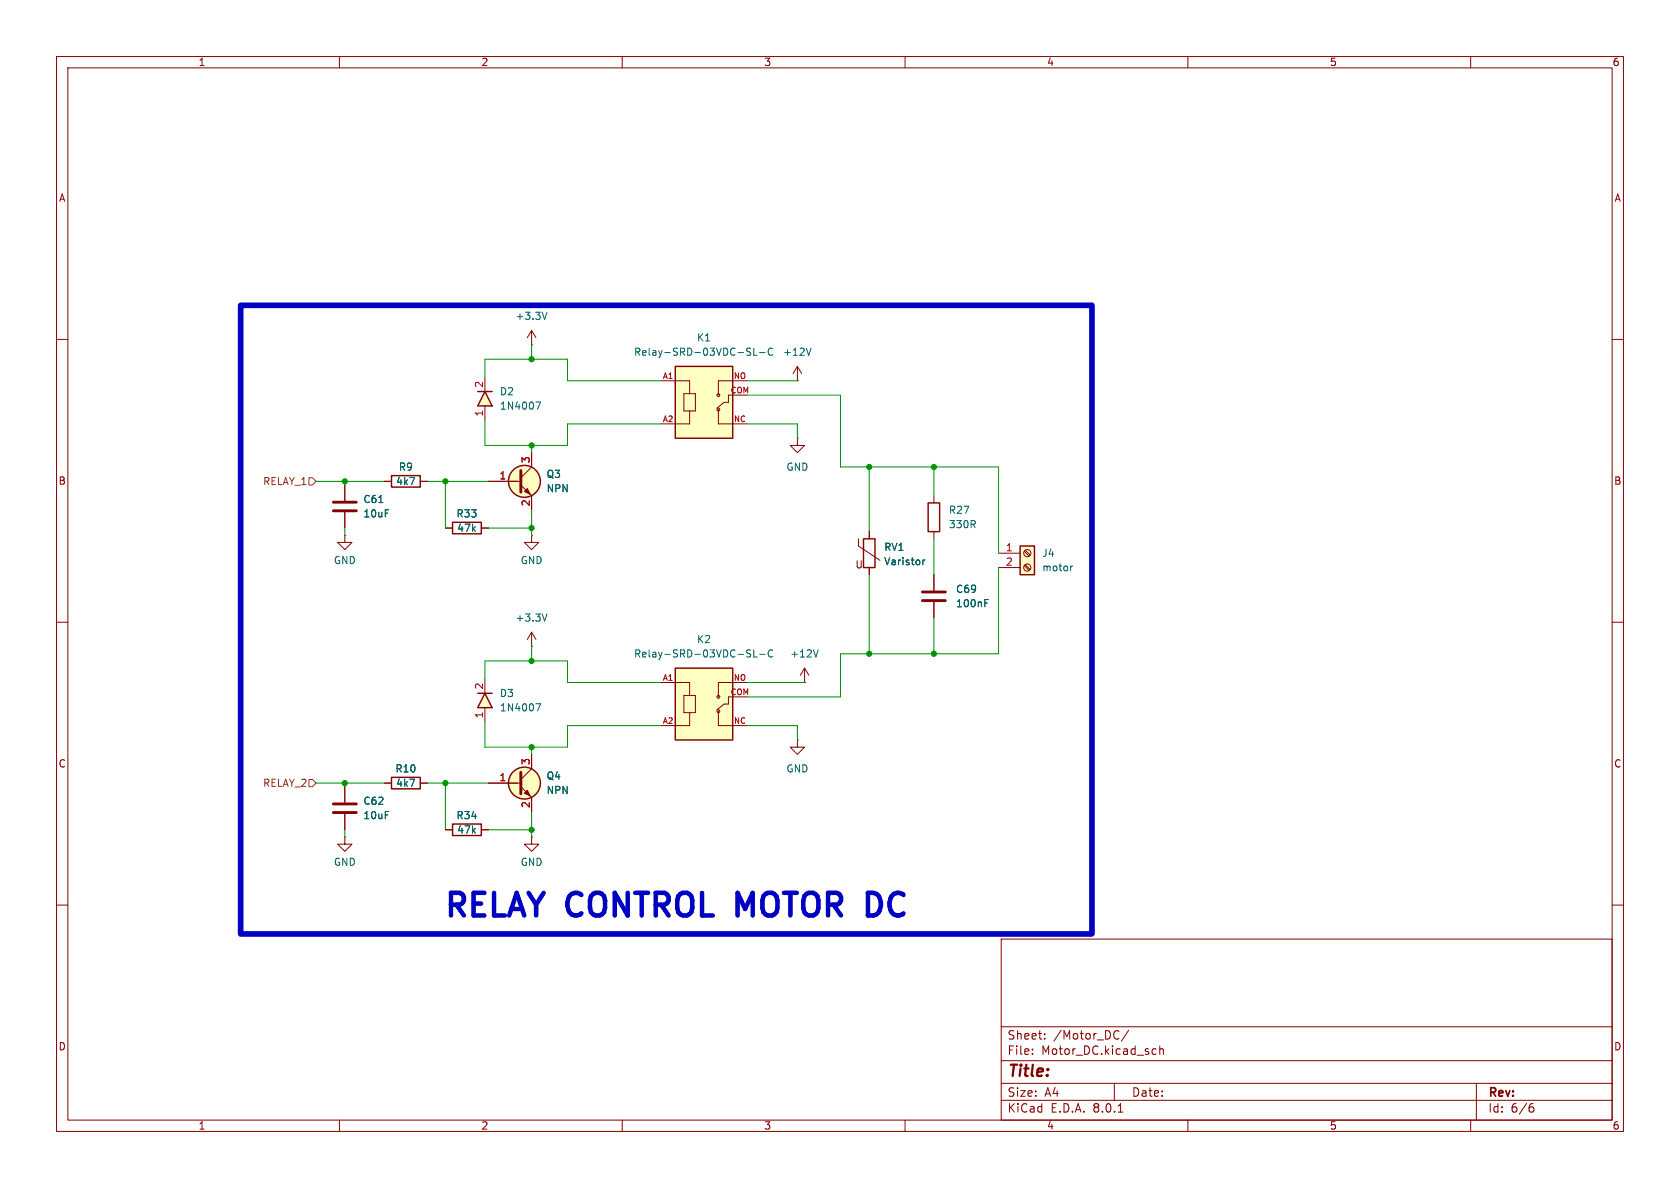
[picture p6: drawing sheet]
<svg xmlns="http://www.w3.org/2000/svg" width="297mm" height="210mm" viewBox="0 0 297 210" stroke-linecap="round" stroke-linejoin="round" font-family="sans-serif">
<g fill="none" stroke="#840000" stroke-width=".18">
<path d="M10 10h277v190h-277zM12 12h273v186h-273zM60 10v2M110 10v2M160 10v2M210 10v2M260 10v2M10 60h2M94 58.4l-.8 1.3M94 58.4v2.6M94 58.4l.7 1.3M285 60h2"/>
<path d="M94 61h.1M61 94.6v1.3h1.2l-1.2 1.3-1.3-1.3h1.3M61 94.6h.1M10 110h2M285 110h2M10 160h2M61 148v1.2h1.2l-1.2 1.3-1.3-1.3h1.3M61 148h.1M78.7 146.7h1.3M85.1 146.7h1.3M94 148v1.2h1.2l-1.2 1.3-1.3-1.3h1.3M94 148h.1"/>
<path d="M285 160h2M177 166h108v32h-108zM60 198v2M110 198v2M160 198v2M177 194.5h108M177 191.5h108M177 187.5h108M177 181.5h108M182.5 186.3v.1M182.5 185.5v.1M184.7 183.6v.1"/>
<path d="M184.7 182.8v.1M197 191.5v3M197.5 182.2l.3 .1M197.7 196.6h.8M197.8 183.6l-.3 .1M199.5 182.1l-1.3 2M204 185.4l.4 .1M204.4 186.3l-.4 .1M205 185.5l.2-.1 .4 .1 .1 .9M205 184.9v1.5M210 198v2M260 198v2"/>
<path d="M261 191.5v6.5M270.6 195.7h.3l.3 .3-.1 .5-.5 .1M271 195.1l-.4 .1"/>
</g>
<path d="M80 145.7h5.1v2h-5.1z" fill="none" stroke="#840000" stroke-width=".25"/>
<path d="M96.7 55.2l-.4 1.3" fill="none" stroke="#006464" stroke-width=".18"/>
<path d="M85.7 69.2l1.3 2.6h-2.5z" fill="#ffffc2"/>
<g fill="none" stroke="#840000" stroke-width=".25">
<path d="M84.5 69.2h2.5M85.7 69.2l1.3 2.6h-2.5z"/>
<circle cx="92.7" cy="85.1" r="2.82"/>
</g>
<path d="M85.7 66.7v2.5M85.7 71.8v2.5M61 85.7v2.8M61 90.6v2.7M86.4 85.1h5.7M92.1 85.7l1.9 1.9v2.6M94 94.6v1.3h1.2l-1.2 1.3-1.3-1.3h1.3M94 94.6h.1M94 80v2.6l-1.9 1.9" fill="none" stroke="#840000" stroke-width=".18"/>
<path d="M94.7 71.1h.9l-.6 1.2M67 88.8h.7" fill="none" stroke="#006464" stroke-width=".18"/>
<circle cx="92.7" cy="85.1" r="2.82" fill="#ffffc2" stroke="#ffffc2" stroke-width=".18"/>
<path d="M58.9 90.3h4.1M58.9 88.8h4.1M92.1 83.2v3.8" fill="none" stroke="#840000" stroke-width=".51"/>
<path d="M92.7 86.9l.5-.5 .5 1z" fill="#840000" stroke="#840000" stroke-width=".18"/>
<path d="M119.4 118.1h10.1v12.7h-10.1z" fill="#ffffc2"/>
<g fill="none" stroke="#840000" stroke-width=".25">
<path d="M119.4 118.1h10.1v12.7h-10.1z"/>
<circle cx="92.7" cy="138.4" r="2.82"/>
</g>
<g fill="none" stroke="#840000" stroke-width=".18">
<path d="M94 114.3h.1M94 111.8v2.5M94 111.8l-.8 1.2M94 111.8l.7 1.2M86.4 138.4h5.7M92.1 139.1l1.9 1.9v2.5M94 133.4v2.5l-1.9 1.9M116.8 120.7h5.1v2.2M120.9 122.9h2v3.1h-2zM121.9 126v2.3h-5.1M127 125.7v2.6h5.1M128.8 123.2v1.3h-.8l-1.3 1"/>
<path d="M129.5 123.2h2.6M132.1 120.7h-5.1v2.5"/>
<circle cx="127" cy="125.7" r=".25"/>
<circle cx="127" cy="123.2" r=".25"/>
</g>
<path d="M96.7 108.5l-.4 1.3M132.2 115.5l.4 .1 .1 .3-.2 .2h-.3M132.2 114.9h.5M133.3 114.9v1.2h.6M134.3 115.7h1M136.6 115a.6 .6 0 0 0-.9 .4 .6 .6 0 0 0 .6 .7l.3-.1" fill="none" stroke="#006464" stroke-width=".18"/>
<circle cx="92.7" cy="138.4" r="2.82" fill="#ffffc2" stroke="#ffffc2" stroke-width=".18"/>
<path d="M92.1 136.5v3.8" fill="none" stroke="#840000" stroke-width=".51"/>
<path d="M92.7 140.2l.5-.5 .5 1z" fill="#840000" stroke="#840000" stroke-width=".18"/>
<path d="M119.4 64.8h10.1v12.7h-10.1z" fill="#ffffc2"/>
<path d="M119.4 64.8h10.1v12.7h-10.1zM69.2 137.4h5.1v2h-5.1z" fill="none" stroke="#840000" stroke-width=".25"/>
<g fill="none" stroke="#840000" stroke-width=".18">
<path d="M116.8 67.3h5.1v2.3M120.9 69.6h2v3h-2zM121.9 72.6v2.3h-5.1M127 72.4v2.5h5.1M128.8 69.9v1.2h-.8l-1.3 1M129.5 69.9h2.6M132.1 67.3h-5.1v2.6M61 139.1v2.8M67.9 138.4h1.3M74.3 138.4h1.3M61 143.9v2.8"/>
<circle cx="127" cy="72.4" r=".25"/>
<circle cx="127" cy="69.8" r=".25"/>
</g>
<path d="M132.2 62.1l.4 .2 .1 .3-.2 .2h-.3M132.2 61.5l.5 .1M133.3 61.5v1.3h.6M134.3 62.3h1M136.6 61.7a.6 .6 0 0 0-.9 .4 .6 .6 0 0 0 .6 .7l.3-.1" fill="none" stroke="#006464" stroke-width=".18"/>
<path d="M58.9 143.6h4.1M58.9 142.1h4.1" fill="none" stroke="#840000" stroke-width=".51"/>
<path d="M85.7 122.6l1.3 2.5h-2.5z" fill="#ffffc2"/>
<path d="M69.2 84.1h5.1v2h-5.1zM80 92.3h5.1v2.1h-5.1zM152.7 95.3h2v5h-2zM84.5 122.6h2.5M85.7 122.6l1.3 2.5h-2.5z" fill="none" stroke="#840000" stroke-width=".25"/>
<g fill="none" stroke="#840000" stroke-width=".18">
<path d="M67.9 85.1h1.3M74.3 85.1h1.3M78.7 93.3h1.3M85.1 93.3h1.3M151.8 95.3v1.2l3.8 2.6M153.7 94v1.3M142.2 118.1l-.7 1.3M142.2 118.1v2.6M142.2 118.1l.8 1.3M153.7 100.3v1.3M165.1 101.6v2.8M165.1 106.4v2.8"/>
<path d="M85.7 120v2.6M85.7 125.1v2.5M141 130.8v1.3h1.2l-1.2 1.3-1.3-1.3h1.3M141 130.8h.1M142.2 120.7h.1"/>
</g>
<path d="M163.2 99v.8M163.5 99l-.3 .2M144.7 114.9l-.5 1.2M174.1 106.6h.4M174.1 106h.6M94.7 124.4h.9l-.6 1.3" fill="none" stroke="#006464" stroke-width=".18"/>
<path d="M163.1 106.2h4M163.1 104.6h4" fill="none" stroke="#840000" stroke-width=".51"/>
<path d="M180.3 96.5h2.6v5.1h-2.6z" fill="#ffffc2"/>
<path d="M164.1 88.9h2v5.1h-2zM180.3 96.5h2.6v5.1h-2.6z" fill="none" stroke="#840000" stroke-width=".25"/>
<g fill="none" stroke="#840000" stroke-width=".18">
<path d="M141 67.3h.1M141 77.5v1.2h1.2l-1.2 1.3-1.3-1.3h1.3M141 77.5h.1M141 64.8l-.8 1.2M141 64.8v2.5M141 64.8l.7 1.2M61 85.7v2.8M61 90.6v2.7M67.9 85.1h1.3M74.3 85.1h1.3M78.7 93.3h1.3M85.1 93.3h1.3"/>
<path d="M86.4 85.1h5M94 80v2.6M94 87.6v2.6M153.7 94v1.3M165.1 87.6v1.3M165.1 94v1.3M176.5 97.8h3.8M181.1 100l.8 .8M181.1 97.5l.8 .8M181.3 99.8l.8 .9M181.3 97.3l.8 .8M153.7 100.3v1.3"/>
<path d="M165.1 101.6v2.8M165.1 106.4v2.8M176.5 100.3h3.8M61 139.1v2.8M67.9 138.4h1.3M74.3 138.4h1.3M86.4 138.4h5M94 133.4v2.5M61 143.9v2.8M78.7 146.7h1.3M85.1 146.7h1.3M94 141v2.5"/>
<circle cx="181.6" cy="97.8" r=".63"/>
<circle cx="181.6" cy="100.3" r=".63"/>
</g>
<path d="M143.4 61.5l-.4 1.3M67 88.8h.7M163.2 99v.8M163.5 99l-.3 .2M174.1 106.6h.4M174.1 106h.6M189.6 100.1l-.3 .2" fill="none" stroke="#006464" stroke-width=".18"/>
<path d="M54.6 84.5h.6l.7 .6-.7 .6h-.6zM54.6 137.8h.6l.7 .6-.7 .7h-.6z" fill="none" stroke="#725600" stroke-width=".18"/>
<path d="M153.4 157.8h1l.6 .2M155 161.6l-.6 .2h-1" fill="none" stroke="#0000c2" stroke-width=".8"/>
<path d="M42.5 54h150.5v111.1h-150.5z" fill="none" stroke="#0000c2" stroke-width="1"/>
<g fill="none" stroke="#009600" stroke-width=".18">
<path d="M85.7 66.7v-3.2h14.6v3.8h16.5M85.7 74.3v4.4h14.6v-3.8h16.5M94 61v2.5M94 78.7v1.3M132.1 74.9h8.9v2.6M132.1 67.3h8.9M132.1 69.9h16.5v12.7h27.9v15.2M55.9 85.1h12M61 85.1v.6M61 93.3v1.3M75.6 85.1h10.8M78.7 85.1v8.2"/>
<path d="M86.4 93.3h7.6M94 90.2v4.4M153.7 82.6v11.4M165.1 82.6v5M165.1 95.3v6.3M94 114.3v2.5M153.7 101.6v14M165.1 109.2v6.4M176.5 100.3v15.3h-27.9v7.6h-16.5M55.9 138.4h12M61 138.4v.7M75.6 138.4h10.8"/>
<path d="M78.7 138.4v8.3M85.7 120v-3.2h14.6v3.9h16.5M85.7 127.6v4.5h14.6v-3.8h16.5M94 132.1v1.3M132.1 128.3h8.9v2.5M132.1 120.7h10.1M61 146.7v1.3M86.4 146.7h7.6M94 143.5v4.5"/>
</g>
<g fill="#009600" stroke="#009600" stroke-width=".18">
<circle cx="94" cy="116.8" r=".46"/>
<circle cx="94" cy="132.1" r=".46"/>
<circle cx="94" cy="78.7" r=".46"/>
<circle cx="78.7" cy="85.1" r=".46"/>
<circle cx="94" cy="93.3" r=".46"/>
<circle cx="61" cy="138.4" r=".46"/>
<circle cx="61" cy="85.1" r=".46"/>
<circle cx="94" cy="146.7" r=".46"/>
<circle cx="78.7" cy="138.4" r=".46"/>
<circle cx="153.7" cy="82.6" r=".46"/>
<circle cx="94" cy="63.5" r=".46"/>
<circle cx="153.7" cy="115.6" r=".46"/>
<circle cx="165.1" cy="115.6" r=".46"/>
<circle cx="165.1" cy="82.6" r=".46"/>
</g>
<g font-size="5.6" fill="#0000c2">
<text x="78" y="163.2">RELAY CONTROL</text>
<text x="131.8" y="163.2">MOTOR</text>
<text x="156.5" y="163.2">DC</text>
</g>
<text font-size="2.8" fill="#840000" x="178" y="190.9">Title:</text>
<g font-size="2.1" fill="#840000">
<text x="178" y="184">Sheet:</text>
<text x="186.2" y="184">/Motor_DC/</text>
<text x="178" y="186.7">File:</text>
<text x="184.1" y="186.7">Motor_DC.kicad_sch</text>
<text x="178" y="196.9">KiCad</text>
<text x="178" y="194.1">Size:</text>
<text x="184.7" y="194.1">A4</text>
<text x="185.7" y="196.9">E.D.A.</text>
<text x="193.3" y="196.9">8.0.1</text>
<text x="200" y="194.1">Date:</text>
<text x="263" y="194.3">Rev:</text>
<text x="263" y="196.9">Id:</text>
<text x="267.1" y="196.9">6/6</text>
</g>
<g font-size="1.8" fill="#840000">
<text x="35" y="11.9">1</text>
<text x="85" y="11.9">2</text>
<text x="135" y="11.9">3</text>
<text x="185" y="11.9">4</text>
<text x="235" y="11.9">5</text>
<text x="285" y="11.9">6</text>
<text x="10.3" y="35.9">A</text>
<text x="285.3" y="35.9">A</text>
<text x="10.3" y="85.9">B</text>
<text x="285.3" y="85.9">B</text>
<text x="151.1" y="100.7">U</text>
<text x="10.3" y="135.9">C</text>
<text x="285.3" y="135.9">C</text>
<text x="10.3" y="185.9">D</text>
<text x="285.3" y="185.9">D</text>
<text x="35" y="199.9">1</text>
<text x="85" y="199.9">2</text>
<text x="135" y="199.9">3</text>
<text x="185" y="199.9">4</text>
<text x="235" y="199.9">5</text>
<text x="285" y="199.9">6</text>
</g>
<g font-size="1.8" fill="#006464">
<text x="91" y="56.7">+3.3V</text>
<text x="112" y="63.1">Relay-SRD-03VDC-SL-C</text>
<text x="123.1" y="60.6">K1</text>
<text x="138.3" y="63.1">+12V</text>
<text x="88.3" y="70.1">D2</text>
<text x="88.3" y="72.6">1N4007</text>
<text x="70.4" y="83.4">R9</text>
<text x="138.9" y="83.4">GND</text>
<text x="64.1" y="89.1">C61</text>
<text x="69.9" y="86">4k7</text>
<text x="96.5" y="84.7">Q3</text>
<text x="96.5" y="87.2">NPN</text>
<text x="64.1" y="91.7">10uF</text>
<text x="80.6" y="91.7">R33</text>
<text x="80.7" y="94.2">47k</text>
<text x="167.6" y="93.6">330R</text>
<text x="167.6" y="91">R27</text>
<text x="58.9" y="99.9">GND</text>
<text x="91.9" y="99.9">GND</text>
<text x="156.2" y="97.6">RV1</text>
<text x="156.2" y="100.1">Varistor</text>
<text x="184.2" y="98.7">J4</text>
<text x="184.2" y="101.2">motor</text>
<text x="168.9" y="107.5">100nF</text>
<text x="168.9" y="105">C69</text>
<text x="91" y="110.1">+3.3V</text>
<text x="123.1" y="113.9">K2</text>
<text x="112" y="116.4">Relay-SRD-03VDC-SL-C</text>
<text x="139.6" y="116.4">+12V</text>
<text x="88.3" y="123.4">D3</text>
<text x="88.3" y="126">1N4007</text>
<text x="69.8" y="136.8">R10</text>
<text x="138.9" y="136.8">GND</text>
<text x="64.1" y="142.5">C62</text>
<text x="69.9" y="139.3">4k7</text>
<text x="96.5" y="138">Q4</text>
<text x="96.5" y="140.6">NPN</text>
<text x="64.1" y="145">10uF</text>
<text x="80.6" y="145">R34</text>
<text x="80.7" y="147.5">47k</text>
<text x="58.9" y="153.3">GND</text>
<text x="91.9" y="153.3">GND</text>
</g>
<g font-size="1.8" fill="#a90000">
<text x="85.5" y="68.7" transform="rotate(-90 85.5 68.7)">2</text>
<text x="85.5" y="73.7" transform="rotate(-90 85.5 73.7)">1</text>
<text x="93.7" y="82" transform="rotate(-90 93.7 82)">3</text>
<text x="88.2" y="84.8">1</text>
<text x="93.7" y="89.6" transform="rotate(-90 93.7 89.6)">2</text>
<text x="177.7" y="97.5">1</text>
<text x="177.7" y="100.1">2</text>
<text x="85.5" y="122" transform="rotate(-90 85.5 122)">2</text>
<text x="85.5" y="127.1" transform="rotate(-90 85.5 127.1)">1</text>
<text x="93.7" y="135.3" transform="rotate(-90 93.7 135.3)">3</text>
<text x="88.2" y="138.2">1</text>
<text x="93.7" y="142.9" transform="rotate(-90 93.7 142.9)">2</text>
</g>
<g font-size="1.8" fill="#725600">
<text x="46.4" y="86">RELAY_1</text>
<text x="46.4" y="139.3">RELAY_2</text>
</g>
<g font-size="1.4" fill="#a90000">
<text x="117.1" y="67.1">A1</text>
<text x="129.1" y="69.6">COM</text>
<text x="129.6" y="67.1">NO</text>
<text x="117.1" y="74.7">A2</text>
<text x="129.6" y="74.7">NC</text>
<text x="117.1" y="120.4">A1</text>
<text x="129.1" y="122.9">COM</text>
<text x="129.6" y="120.4">NO</text>
<text x="117.1" y="128">A2</text>
<text x="129.6" y="128">NC</text>
</g>
</svg>
